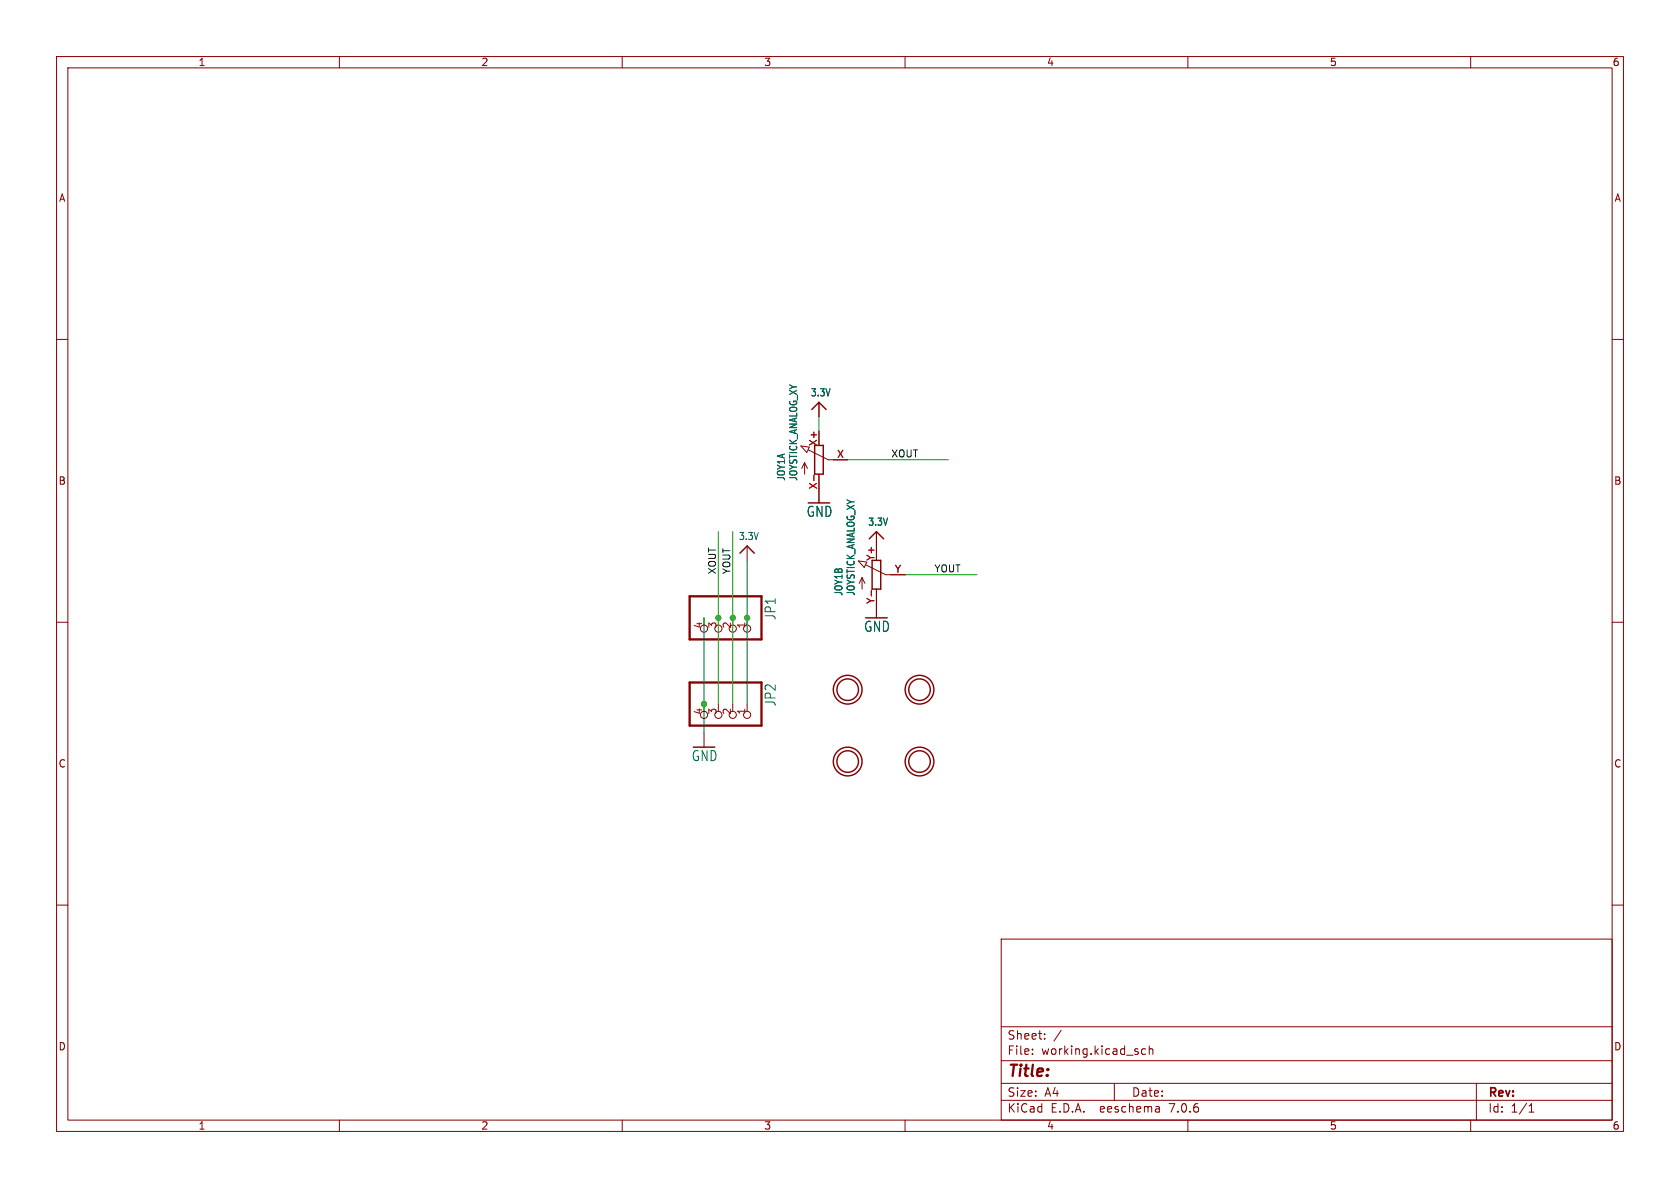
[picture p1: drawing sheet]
<svg xmlns="http://www.w3.org/2000/svg" width="297mm" height="210mm" viewBox="0 0 297 210" stroke-linecap="round" stroke-linejoin="round" font-family="sans-serif">
<g fill="none" stroke="#840000" stroke-width=".18">
<path d="M10 10h277v190h-277zM12 12h273v186h-273zM60 10v2M110 10v2M160 10v2M210 10v2M260 10v2M10 60h2M285 60h2M141.6 78.8l1.5 .2-.5 1zM142.9 79.5l3.5 1.8h3.5M144.8 71.1v2.6"/>
<path d="M132.1 96.5v2.6M142.2 81.8l.5 1M142.2 81.8v2M142.2 81.8l-.5 1M144.8 83.8v5.1M151.7 99.2l1.5 .2-.4 .9zM153.1 99.8l3.5 1.8h3.4M154.9 94v2.5M10 110h2M124.5 109.2v1.3M127 109.2v1.3M129.5 109.2v1.3"/>
<path d="M132.1 109.2v1.3M152.4 102.1v2M152.4 102.1l-.5 1M152.4 102.1l.5 1M154.9 104.1v5.1M285 110h2M124.5 124.5v1.2M124.5 129.5v2.6M127 124.5v1.2M129.5 124.5v1.2M132.1 124.5v1.2M10 160h2"/>
<path d="M285 160h2M177 166h108v32h-108zM60 198v2M110 198v2M160 198v2M177 194.5h108M177 191.5h108M177 187.5h108M177 181.5h108M182.5 186.3v.1M182.5 185.5v.1M184.7 183.6v.1"/>
<path d="M184.7 182.8v.1M187.6 182.1l-1.3 2M197 191.5v3M202.5 185.5l-.4-.1-.3 .3v.4l.2 .2h.5M203.2 185.5l.2-.1 .3 .1 .1 .9M203.2 184.9v1.5M204.9 195.7l.1 .9M205 196.5l-.2 .1M205 196h-.2M210 198v2M260 198v2M261 191.5v6.5"/>
<path d="M270.3 196.6h.9M270.3 195.5l.4-.4v1.5"/>
<circle cx="124.5" cy="111.1" r=".63"/>
<circle cx="127" cy="111.1" r=".63"/>
<circle cx="129.5" cy="111.1" r=".63"/>
<circle cx="132.1" cy="111.1" r=".63"/>
<circle cx="124.5" cy="126.4" r=".63"/>
<circle cx="127" cy="126.4" r=".63"/>
<circle cx="129.5" cy="126.4" r=".63"/>
<circle cx="132.1" cy="126.4" r=".63"/>
</g>
<g fill="none" stroke="#840000" stroke-width=".25">
<path d="M143.5 72.4l1.3-1.3 1.2 1.3M144 78.7h1.5v5.1h-1.5zM130.8 97.8l1.3-1.3 1.2 1.3M153.7 95.3l1.2-1.3 1.3 1.3M154.2 99.1h1.5v5h-1.5z"/>
<circle cx="149.9" cy="134.6" r="2.54"/>
<circle cx="149.9" cy="121.9" r="2.54"/>
<circle cx="149.9" cy="121.9" r="1.9"/>
<circle cx="149.9" cy="134.6" r="1.9"/>
<circle cx="162.6" cy="121.9" r="2.54"/>
<circle cx="162.6" cy="134.6" r="2.54"/>
<circle cx="162.6" cy="134.6" r="1.9"/>
<circle cx="162.6" cy="121.9" r="1.9"/>
</g>
<path d="M121.9 105.4h12.7v7.6h-12.7zM121.9 120.7h12.7v7.6h-12.7z" fill="none" stroke="#840000" stroke-width=".41"/>
<path d="M143.9 84v1M154 104.4v.9" fill="none" stroke="#a90000" stroke-width=".18"/>
<path d="M144.8 73.7v2.5M127 94v30.5M129.5 94v30.5M132.1 99.1v25.4M149.9 81.3h17.7M124.5 109.2v20.3M160 101.6h12.7" fill="none" stroke="#009600" stroke-width=".18"/>
<g fill="#009600" stroke="#009600" stroke-width=".18">
<circle cx="129.5" cy="109.2" r=".46"/>
<circle cx="127" cy="109.2" r=".46"/>
<circle cx="132.1" cy="109.2" r=".46"/>
<circle cx="124.5" cy="124.5" r=".46"/>
</g>
<text font-size="2.8" fill="#840000" x="178" y="190.9">Title:</text>
<g font-size="2.5" fill="#006464">
<text x="142.5" y="91.6">GND</text>
<text x="137.3" y="109.7" transform="rotate(-90 137.3 109.7)">JP1</text>
<text x="152.7" y="111.9">GND</text>
<text x="137.3" y="125" transform="rotate(-90 137.3 125)">JP2</text>
<text x="122.2" y="134.8">GND</text>
</g>
<g font-size="2.1" fill="#840000">
<text x="178" y="184">Sheet:</text>
<text x="178" y="186.7">File:</text>
<text x="184.1" y="186.7">working.kicad_sch</text>
<text x="178" y="196.9">KiCad</text>
<text x="178" y="194.1">Size:</text>
<text x="184.7" y="194.1">A4</text>
<text x="185.7" y="196.9">E.D.A.</text>
<text x="194.6" y="196.9">eeschema</text>
<text x="200" y="194.1">Date:</text>
<text x="207" y="196.9">7.0.6</text>
<text x="263" y="194.3">Rev:</text>
<text x="263" y="196.9">Id:</text>
<text x="267.1" y="196.9">1/1</text>
</g>
<g font-size="1.8" fill="#840000">
<text x="35" y="11.9">1</text>
<text x="85" y="11.9">2</text>
<text x="135" y="11.9">3</text>
<text x="185" y="11.9">4</text>
<text x="235" y="11.9">5</text>
<text x="285" y="11.9">6</text>
<text x="10.3" y="35.9">A</text>
<text x="285.3" y="35.9">A</text>
<text x="10.3" y="85.9">B</text>
<text x="285.3" y="85.9">B</text>
<text x="10.3" y="135.9">C</text>
<text x="285.3" y="135.9">C</text>
<text x="10.3" y="185.9">D</text>
<text x="285.3" y="185.9">D</text>
<text x="35" y="199.9">1</text>
<text x="85" y="199.9">2</text>
<text x="135" y="199.9">3</text>
<text x="185" y="199.9">4</text>
<text x="235" y="199.9">5</text>
<text x="285" y="199.9">6</text>
</g>
<g font-size="1.8" fill="#006464">
<text x="143.2" y="70.3">3.3V</text>
<text x="139" y="85.1" transform="rotate(-90 139 85.1)">JOY1A</text>
<text x="141.1" y="85.1" transform="rotate(-90 141.1 85.1)">JOYSTICK_ANALOG_XY</text>
<text x="130.5" y="95.7">3.3V</text>
<text x="153.4" y="93.1">3.3V</text>
<text x="149.1" y="105.4" transform="rotate(-90 149.1 105.4)">JOY1B</text>
<text x="151.3" y="105.4" transform="rotate(-90 151.3 105.4)">JOYSTICK_ANALOG_XY</text>
</g>
<g font-size="1.8" fill="#a90000">
<text x="144.5" y="79" transform="rotate(-90 144.5 79)">X+</text>
<text x="147.9" y="81">X</text>
<text x="144.5" y="86.6" transform="rotate(-90 144.5 86.6)">X-</text>
<text x="154.7" y="99.2" transform="rotate(-90 154.7 99.2)">Y+</text>
<text x="158.1" y="101.3">Y</text>
<text x="154.7" y="106.8" transform="rotate(-90 154.7 106.8)">Y-</text>
<text x="124.2" y="111.2" transform="rotate(-90 124.2 111.2)">4</text>
<text x="126.7" y="111.2" transform="rotate(-90 126.7 111.2)">3</text>
<text x="129.3" y="111.2" transform="rotate(-90 129.3 111.2)">2</text>
<text x="131.8" y="111.2" transform="rotate(-90 131.8 111.2)">1</text>
<text x="124.2" y="126.4" transform="rotate(-90 124.2 126.4)">4</text>
<text x="126.7" y="126.4" transform="rotate(-90 126.7 126.4)">3</text>
<text x="129.3" y="126.4" transform="rotate(-90 129.3 126.4)">2</text>
<text x="131.8" y="126.4" transform="rotate(-90 131.8 126.4)">1</text>
</g>
<g font-size="1.7" fill="#0f0f0f">
<text x="157.5" y="80.9">XOUT</text>
<text x="126.7" y="101.6" transform="rotate(-90 126.7 101.6)">XOUT</text>
<text x="129.2" y="101.6" transform="rotate(-90 129.2 101.6)">YOUT</text>
<text x="165.1" y="101.3">YOUT</text>
</g>
</svg>
